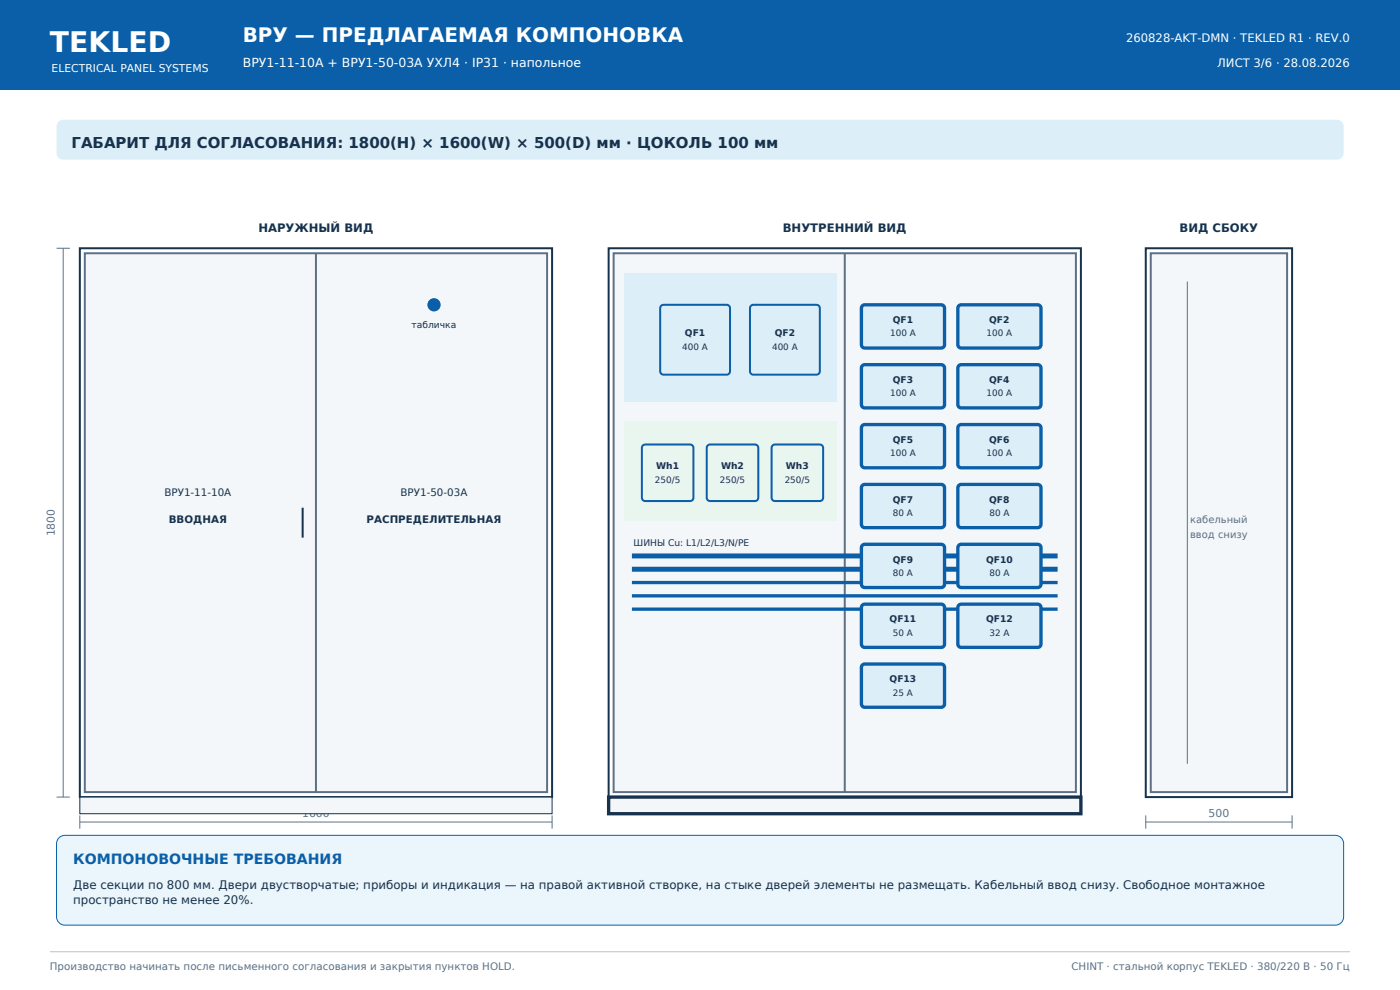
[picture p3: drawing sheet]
<svg xmlns="http://www.w3.org/2000/svg" width="297mm" height="210mm" viewBox="0 0 297 210" stroke-linecap="round" stroke-linejoin="round" font-family="sans-serif">
<path d="M0 0h297v19.1h-297z" fill-rule="evenodd" fill="#0a5fa8"/>
<path d="M12.3 26l.7-.5 .4-.1h270.2a1.41 1.41 0 0 1 1.4 1.4v5.7a1.41 1.41 0 0 1-1.4 1.4h-270.2a1.41 1.41 0 0 1-1.4-1.4v-5.7z" fill-rule="evenodd" fill="#dceff9"/>
<path d="M16.9 52.7h100.2v116.4h-100.2z" fill-rule="evenodd" fill="#fff" stroke="#17324d" stroke-width=".42"/>
<path d="M18 53.7h98.1v114.3h-98.1z" fill-rule="evenodd" fill="#f4f7f9"/>
<path d="M18 53.7h98.1v114.3h-98.1zM67 53.7v114.3" fill="none" stroke="#5e7184" stroke-width=".42"/>
<path d="M64.2 107.7v6.3" fill="none" stroke="#17324d" stroke-width=".42"/>
<path d="M12 52.7h2.8M13.4 52.7v116.4M12 169.1h2.8M16.9 174.4h100.2M16.9 173v2.8M117.1 173v2.8" fill="none" stroke="#5e7184" stroke-width=".21"/>
<circle cx="92.1" cy="64.7" r="1.41" fill="#0a5fa8"/>
<path d="M16.9 169.1h100.2v3.5h-100.2z" fill-rule="evenodd" fill="#f4f7f9" stroke="#17324d" stroke-width=".21"/>
<path d="M129.1 52.7h100.2v116.4h-100.2z" fill-rule="evenodd" fill="#fff" stroke="#17324d" stroke-width=".42"/>
<path d="M130.2 53.7h98v114.3h-98z" fill-rule="evenodd" fill="#f4f7f9"/>
<path d="M130.2 53.7h98v114.3h-98zM179.2 53.7v114.3" fill="none" stroke="#5e7184" stroke-width=".42"/>
<path d="M132.3 58h45.1v27.1h-45.1z" fill-rule="evenodd" fill="#dceff9"/>
<g fill="#dceff9" stroke="#0a5fa8" stroke-width=".42">
<path d="M140.3 64.9l.5-.2h13.4a.71 .71 0 0 1 .7 .7v13.4a.71 .71 0 0 1-.7 .7h-13.4a.71 .71 0 0 1-.7-.7v-13.4z" fill-rule="evenodd"/>
<path d="M159.3 64.9l.5-.2h13.4a.71 .71 0 0 1 .7 .7v13.4a.71 .71 0 0 1-.7 .7h-13.4a.71 .71 0 0 1-.7-.7v-13.4z" fill-rule="evenodd"/>
</g>
<path d="M132.3 89.3h45.1v21.2h-45.1z" fill-rule="evenodd" fill="#e9f6ef"/>
<g fill="#e9f6ef" stroke="#0a5fa8" stroke-width=".42">
<path d="M136.4 94.5l.5-.2h9.5a.71 .71 0 0 1 .7 .7v10.6a.71 .71 0 0 1-.7 .7h-9.5a.71 .71 0 0 1-.7-.7v-10.6z" fill-rule="evenodd"/>
<path d="M150.1 94.5l.5-.2h9.6a.71 .71 0 0 1 .7 .7v10.6a.71 .71 0 0 1-.7 .7h-9.6a.71 .71 0 0 1-.7-.7v-10.6z" fill-rule="evenodd"/>
<path d="M163.9 94.5l.5-.2h9.5a.71 .71 0 0 1 .7 .7v10.6a.71 .71 0 0 1-.7 .7h-9.5a.71 .71 0 0 1-.7-.7v-10.6z" fill-rule="evenodd"/>
</g>
<path d="M134.1 117.9h90.3M134.1 120.7h90.3" fill="none" stroke="#0a5fa8" stroke-width="1.1" stroke-linecap="butt"/>
<path d="M134.1 123.6h90.3M134.1 126.4h90.3M134.1 129.2h90.3" fill="none" stroke="#0a5fa8" stroke-width=".71" stroke-linecap="butt"/>
<g fill="#dceff9" stroke="#0a5fa8" stroke-width=".71" stroke-linecap="butt">
<path d="M182.9 64.9l.5-.2h16.3a.71 .71 0 0 1 .7 .7v7.7a.71 .71 0 0 1-.7 .7h-16.3a.71 .71 0 0 1-.7-.7v-7.7z" fill-rule="evenodd"/>
<path d="M203.4 64.9l.5-.2h16.2a.71 .71 0 0 1 .7 .7v7.7a.71 .71 0 0 1-.7 .7h-16.2a.71 .71 0 0 1-.7-.7v-7.7z" fill-rule="evenodd"/>
<path d="M182.9 77.6l.5-.2h16.3a.71 .71 0 0 1 .7 .7v7.7a.71 .71 0 0 1-.7 .7h-16.3a.71 .71 0 0 1-.7-.7v-7.7z" fill-rule="evenodd"/>
<path d="M203.4 77.6l.5-.2h16.2a.71 .71 0 0 1 .7 .7v7.7a.71 .71 0 0 1-.7 .7h-16.2a.71 .71 0 0 1-.7-.7v-7.7z" fill-rule="evenodd"/>
<path d="M182.9 90.3l.5-.2h16.3a.71 .71 0 0 1 .7 .7v7.7a.71 .71 0 0 1-.7 .7h-16.3a.71 .71 0 0 1-.7-.7v-7.7z" fill-rule="evenodd"/>
<path d="M203.4 90.3l.5-.2h16.2a.71 .71 0 0 1 .7 .7v7.7a.71 .71 0 0 1-.7 .7h-16.2a.71 .71 0 0 1-.7-.7v-7.7z" fill-rule="evenodd"/>
<path d="M182.9 103l.5-.2h16.3a.71 .71 0 0 1 .7 .7v7.7a.71 .71 0 0 1-.7 .7h-16.3a.71 .71 0 0 1-.7-.7v-7.7z" fill-rule="evenodd"/>
<path d="M203.4 103l.5-.2h16.2a.71 .71 0 0 1 .7 .7v7.7a.71 .71 0 0 1-.7 .7h-16.2a.71 .71 0 0 1-.7-.7v-7.7z" fill-rule="evenodd"/>
<path d="M182.9 115.7l.5-.2h16.3a.71 .71 0 0 1 .7 .7v7.7a.71 .71 0 0 1-.7 .7h-16.3a.71 .71 0 0 1-.7-.7v-7.7z" fill-rule="evenodd"/>
<path d="M203.4 115.7l.5-.2h16.2a.71 .71 0 0 1 .7 .7v7.7a.71 .71 0 0 1-.7 .7h-16.2a.71 .71 0 0 1-.7-.7v-7.7z" fill-rule="evenodd"/>
<path d="M182.9 128.4l.5-.2h16.3a.71 .71 0 0 1 .7 .7v7.7a.71 .71 0 0 1-.7 .7h-16.3a.71 .71 0 0 1-.7-.7v-7.7z" fill-rule="evenodd"/>
<path d="M203.4 128.4l.5-.2h16.2a.71 .71 0 0 1 .7 .7v7.7a.71 .71 0 0 1-.7 .7h-16.2a.71 .71 0 0 1-.7-.7v-7.7z" fill-rule="evenodd"/>
<path d="M182.9 141.1l.5-.2h16.3a.71 .71 0 0 1 .7 .7v7.7a.71 .71 0 0 1-.7 .7h-16.3a.71 .71 0 0 1-.7-.7v-7.7z" fill-rule="evenodd"/>
</g>
<path d="M129.1 169.1h100.2v3.5h-100.2z" fill-rule="evenodd" fill="#f4f7f9" stroke="#17324d" stroke-width=".71" stroke-linecap="butt"/>
<path d="M243.1 52.7h31v116.4h-31z" fill-rule="evenodd" fill="#fff" stroke="#17324d" stroke-width=".42"/>
<path d="M244.1 53.7h28.9v114.3h-28.9z" fill-rule="evenodd" fill="#f4f7f9"/>
<path d="M244.1 53.7h28.9v114.3h-28.9z" fill="none" stroke="#5e7184" stroke-width=".42"/>
<path d="M251.9 59.7v102.3M243.1 174.4h31M243.1 173v2.8M274.1 173v2.8" fill="none" stroke="#5e7184" stroke-width=".21"/>
<path d="M12.5 177.7l.8-.4 .5-.1h269.5a1.76 1.76 0 0 1 1.7 1.8v15.5a1.76 1.76 0 0 1-1.7 1.7h-269.5a1.76 1.76 0 0 1-1.8-1.7v-15.5l.1-.5z" fill-rule="evenodd" fill="#eaf5fc" stroke="#0a5fa8" stroke-width=".21"/>
<path d="M10.6 201.9h275.8" fill="none" stroke="#b7c4ce" stroke-width=".21"/>
<text font-size="6" fill="#fff" x="10.6" y="10.9">TEKLED</text>
<text font-size="4.2" fill="#fff" x="51.5" y="8.8">ВРУ — ПРЕДЛАГАЕМАЯ КОМПОНОВКА</text>
<text font-size="3.2" fill="#17324d" x="15.2" y="31.4">ГАБАРИТ ДЛЯ СОГЛАСОВАНИЯ: 1800(H) × 1600(W) × 500(D) мм · ЦОКОЛЬ 100 мм</text>
<text font-size="3" fill="#0a5fa8" x="15.5" y="183.2">КОМПОНОВОЧНЫЕ ТРЕБОВАНИЯ</text>
<text font-size="2.6" fill="#fff" x="51.5" y="14.1">ВРУ1-11-10А + ВРУ1-50-03А УХЛ4 · IP31 · напольное</text>
<g font-size="2.5" fill="#fff">
<text x="238.9" y="8.8">260828-AKT-DMN · TEKLED R1 · REV.0</text>
<text x="258.2" y="14.1">ЛИСТ 3/6 · 28.08.2026</text>
</g>
<g font-size="2.5" fill="#17324d">
<text x="54.8" y="49.1">НАРУЖНЫЙ ВИД</text>
<text x="166.1" y="49.1">ВНУТРЕННИЙ ВИД</text>
<text x="250.2" y="49.1">ВИД СБОКУ</text>
<text x="15.5" y="188.5">Две секции по 800 мм. Двери двустворчатые; приборы и индикация — на правой активной створке, на стыке дверей элементы не размещать. Кабельный ввод снизу. Свободное монтажное</text>
<text x="15.5" y="191.7">пространство не менее 20%.</text>
</g>
<text font-size="2.3" fill="#fff" x="10.9" y="15.2">ELECTRICAL PANEL SYSTEMS</text>
<g font-size="2.3" fill="#5e7184">
<text x="11.6" y="113.8" transform="rotate(-90 11.6 113.8)">1800</text>
<text x="64.1" y="173.3">1600</text>
<text x="256.4" y="173.3">500</text>
</g>
<g font-size="2.2" fill="#17324d">
<text x="34.9" y="105.2">ВРУ1-11-10А</text>
<text x="85" y="105.2">ВРУ1-50-03А</text>
<text x="35.8" y="110.9">ВВОДНАЯ</text>
<text x="77.8" y="110.9">РАСПРЕДЕЛИТЕЛЬНАЯ</text>
</g>
<g font-size="2.2" fill="#5e7184">
<text x="10.6" y="205.8">Производство начинать после письменного согласования и закрытия пунктов HOLD.</text>
<text x="227.3" y="205.8">CHINT · стальной корпус TEKLED · 380/220 В · 50 Гц</text>
</g>
<g font-size="2.1" fill="#5e7184">
<text x="252.5" y="110.9">кабельный</text>
<text x="252.5" y="114">ввод снизу</text>
</g>
<g font-size="1.9" fill="#17324d">
<text x="87.3" y="69.6">табличка</text>
<text x="145.3" y="71.4">QF1</text>
<text x="164.3" y="71.4">QF2</text>
<text x="188.8" y="71.4">100 A</text>
<text x="189.4" y="68.5">QF1</text>
<text x="209.3" y="71.4">100 A</text>
<text x="209.9" y="68.5">QF2</text>
<text x="144.7" y="74.2">400 A</text>
<text x="163.8" y="74.2">400 A</text>
<text x="189.4" y="81.2">QF3</text>
<text x="209.9" y="81.2">QF4</text>
<text x="188.8" y="84.1">100 A</text>
<text x="209.3" y="84.1">100 A</text>
<text x="189.4" y="93.9">QF5</text>
<text x="209.9" y="93.9">QF6</text>
<text x="139.2" y="99.6">Wh1</text>
<text x="153" y="99.6">Wh2</text>
<text x="166.7" y="99.6">Wh3</text>
<text x="188.8" y="96.8">100 A</text>
<text x="209.3" y="96.8">100 A</text>
<text x="138.9" y="102.4">250/5</text>
<text x="152.7" y="102.4">250/5</text>
<text x="166.5" y="102.4">250/5</text>
<text x="189.4" y="106.6">QF7</text>
<text x="209.9" y="106.6">QF8</text>
<text x="189.4" y="109.5">80 A</text>
<text x="209.9" y="109.5">80 A</text>
<text x="134.4" y="115.8">ШИНЫ Cu: L1/L2/L3/N/PE</text>
<text x="189.4" y="119.3">QF9</text>
<text x="209.2" y="119.3">QF10</text>
<text x="189.4" y="122.2">80 A</text>
<text x="209.9" y="122.2">80 A</text>
<text x="188.7" y="132">QF11</text>
<text x="189.4" y="134.9">50 A</text>
<text x="209.2" y="132">QF12</text>
<text x="209.9" y="134.9">32 A</text>
<text x="188.7" y="144.7">QF13</text>
<text x="189.4" y="147.6">25 A</text>
</g>
</svg>
